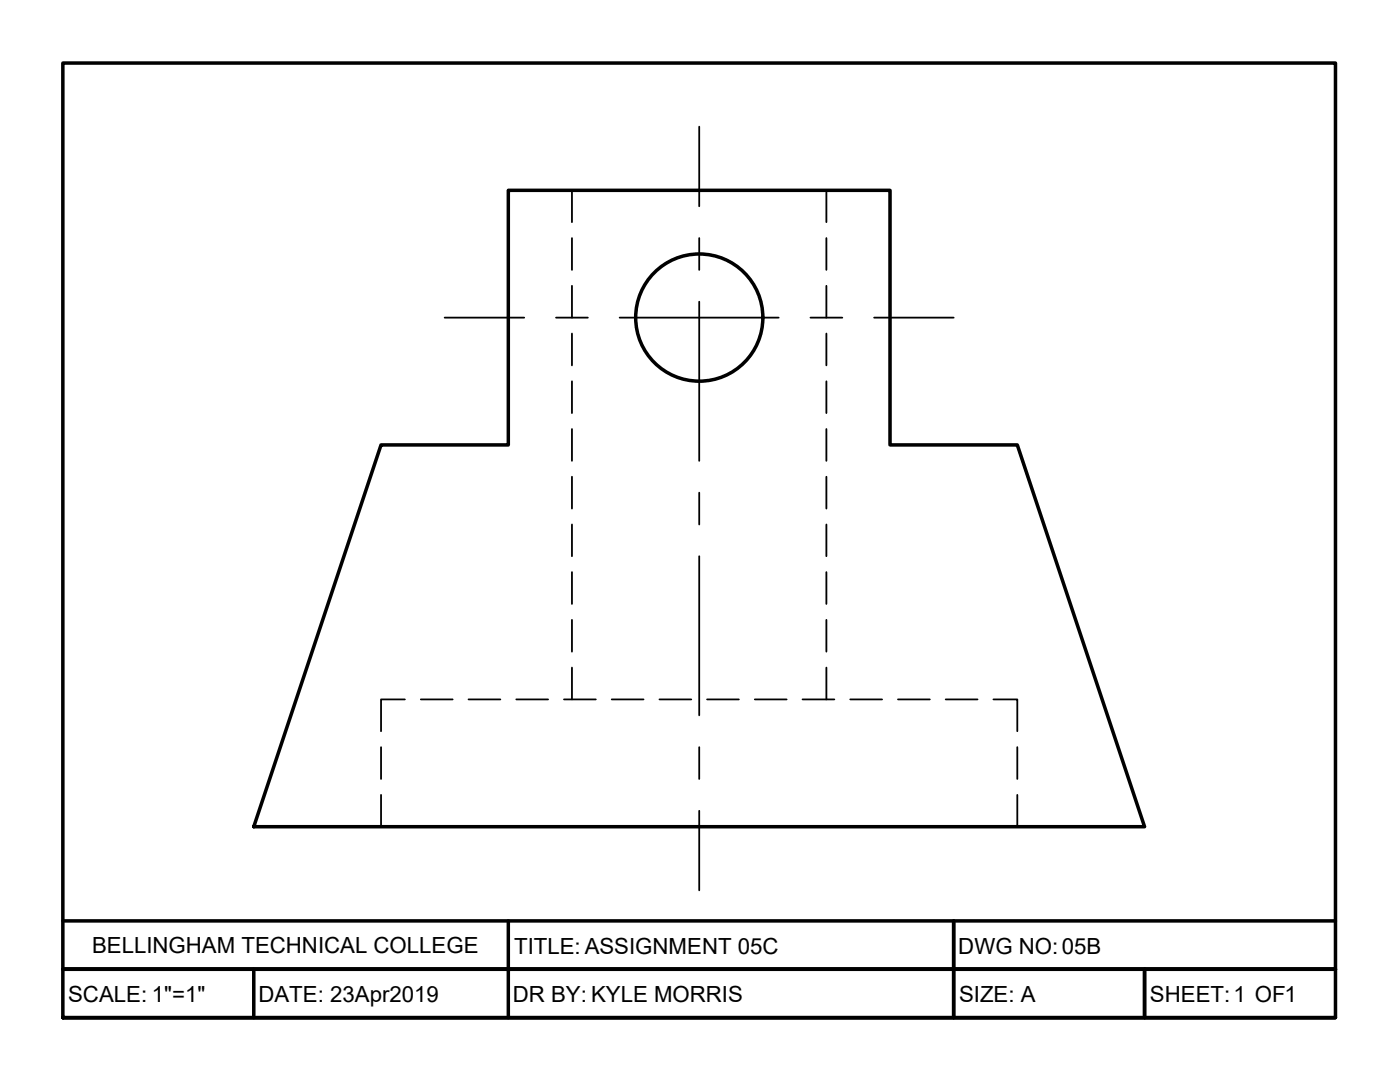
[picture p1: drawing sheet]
<svg xmlns="http://www.w3.org/2000/svg" width="279mm" height="216mm" viewBox="0 0 279 216" stroke-linecap="round" stroke-linejoin="round" font-family="sans-serif">
<!-- layer: TitleBox -->
<path d="M12.5 183.8h254M50.6 193.4v9.7M101.4 183.8v19.3M190.3 183.8v19.3zM228.4 193.4v9.7M266.5 193.4h-254h254M12.5 203.1v-190.5h254v190.5h-254h254" fill="none" stroke="#000" stroke-width=".7"/>
<!-- layer: Object -->
<g fill="none" stroke="#000" stroke-width=".7">
<path d="M101.4 38h76.2v50.8h25.4l25.4 76.2h-177.8l25.4-76.2h25.4z"/>
<circle cx="139.6" cy="63.4" r="12.7"/>
</g>
<!-- layer: Hidden -->
<g fill="none" stroke="#000" stroke-width=".36">
<path d="M114.1 38v6.3M164.9 38v6.3M114.1 47.5v6.4M114.1 57v6.4M164.9 47.5v6.4M164.9 57v6.4M114.1 66.6v6.3M114.1 76.1v6.3M164.9 66.6v6.3M164.9 76.1v6.3M114.1 85.6v6.4M114.1 95.1v6.4"/>
<path d="M164.9 85.6v6.4M164.9 95.1v6.4M114.1 104.7v6.3M114.1 114.2v6.3M164.9 104.7v6.3M164.9 114.2v6.3M80.8 139.6h-4.8v6.3M84 139.6h6.3M93.5 139.6h6.4M103 139.6h6.4M112.6 139.6h6.3M114.1 123.7v6.3"/>
<path d="M114.1 133.2v6.4M122.1 139.6h6.3M131.6 139.6h6.4M141.1 139.6h6.4M150.6 139.6h6.4M160.2 139.6h6.3M164.9 123.7v6.3M164.9 133.2v6.4M169.7 139.6h6.3M179.2 139.6h6.4M188.7 139.6h6.4M198.3 139.6h4.7v6.3"/>
<path d="M76 149.1v6.3M76 158.6v6.4M203 149.1v6.3M203 158.6v6.4"/>
</g>
<!-- layer: Center -->
<path d="M139.5 25.3v15.9M139.5 47.5v6.4M88.7 63.4h15.9M111 63.4h6.3M123.7 63.4h31.7M139.5 60.2v31.8M161.7 63.4h6.4M174.4 63.4h15.9M139.5 98.3v6.4M139.5 111v31.7M139.5 149.1v6.3M139.5 161.8v15.9" fill="none" stroke="#000" stroke-width=".36"/>
<g font-size="4.4">
<text x="18.4" y="190.2">BELLINGHAM TECHNICAL COLLEGE</text>
<text x="102.6" y="190.4">TITLE: ASSIGNMENT 05C</text>
<text x="191.3" y="190.3">DWG NO:05B</text>
<text x="13.6" y="200">SCALE: 1&quot;=1&quot;</text>
<text x="51.6" y="200">DATE: 23Apr2019</text>
<text x="102.4" y="200">DR BY: KYLE MORRIS</text>
<text x="191.4" y="200">SIZE: A</text>
<text x="229.5" y="200">SHEET:1 OF1</text>
</g>
</svg>
